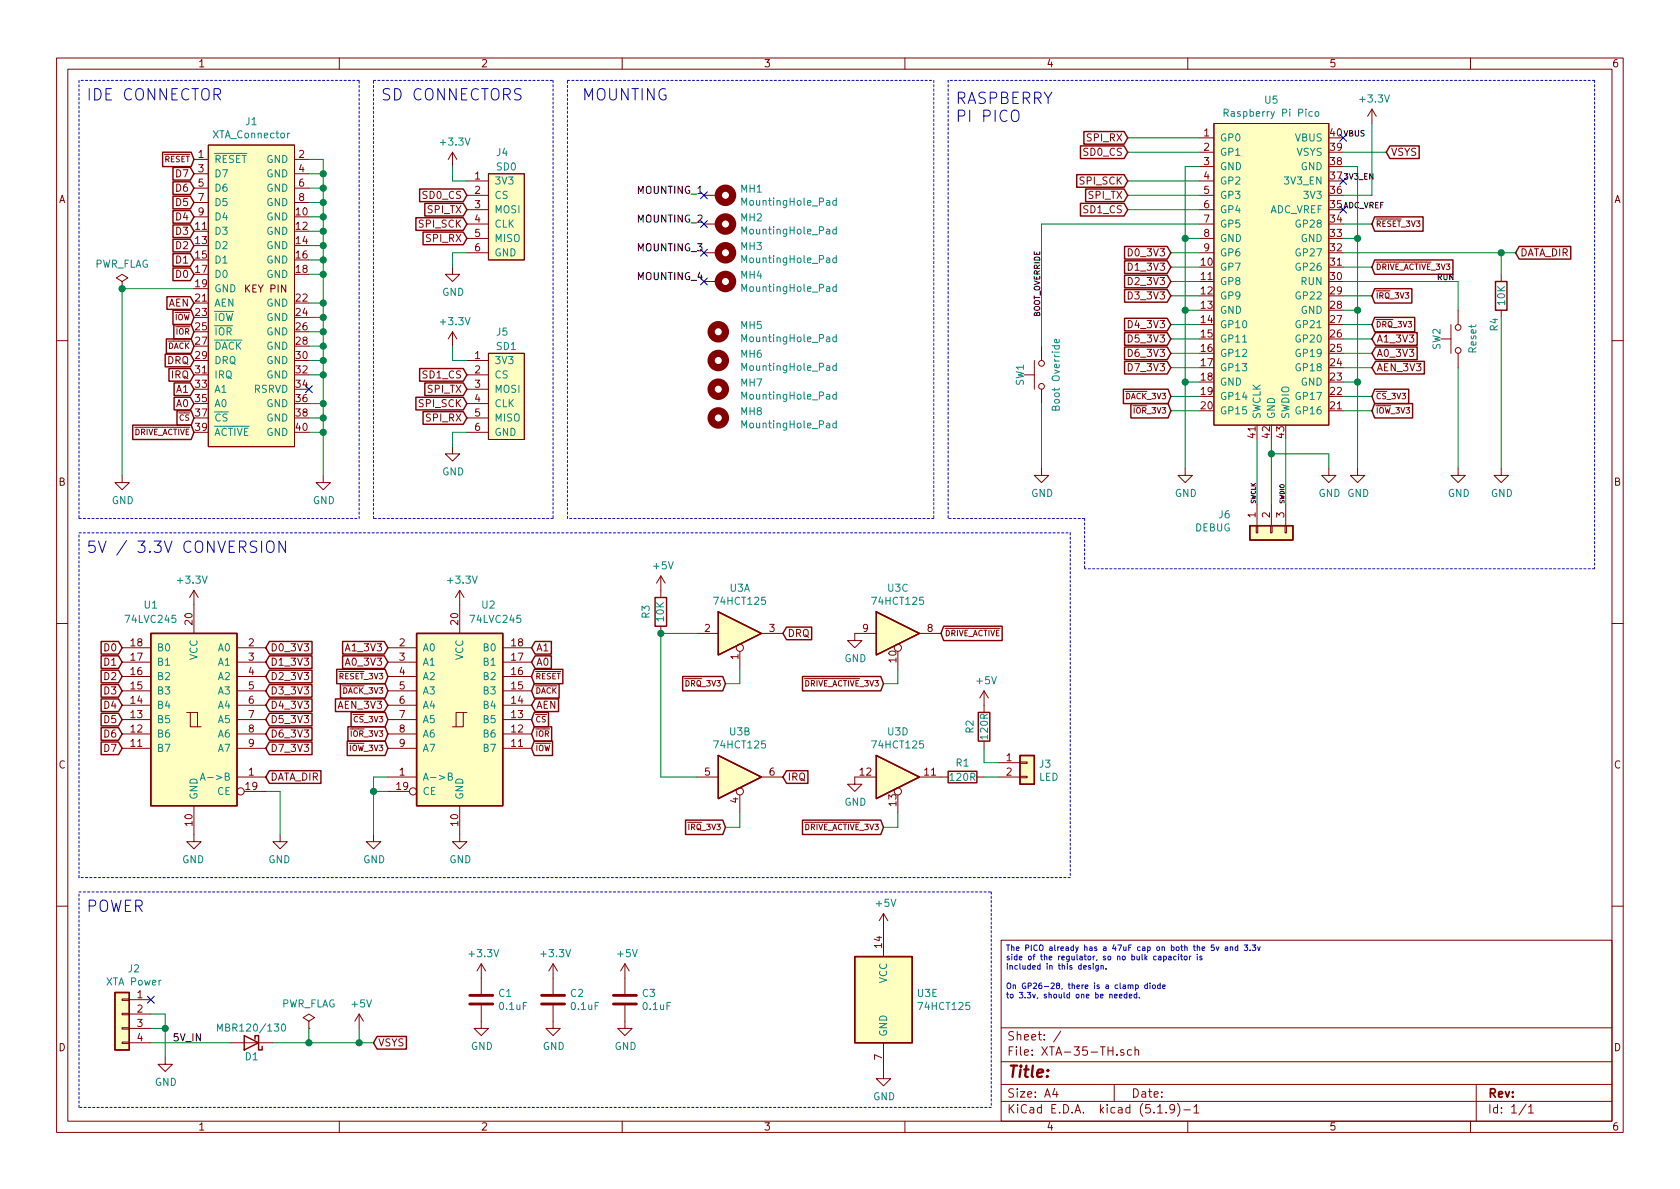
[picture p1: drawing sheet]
EESchema Schematic File Version 4
EELAYER 30 0
EELAYER END
$Descr A4 11693 8268
encoding utf-8
Sheet 1 1
Title ""
Date ""
Rev ""
Comp ""
Comment1 ""
Comment2 ""
Comment3 ""
Comment4 ""
$EndDescr
Wire Wire Line
	2250 3300 2250 3000
Wire Wire Line
	2250 1100 2150 1100
Wire Wire Line
	2150 1200 2250 1200
Connection ~ 2250 1200
Wire Wire Line
	2250 1200 2250 1100
Wire Wire Line
	2150 1300 2250 1300
Connection ~ 2250 1300
Wire Wire Line
	2250 1300 2250 1200
Wire Wire Line
	2150 1400 2250 1400
Connection ~ 2250 1400
Wire Wire Line
	2250 1400 2250 1300
Wire Wire Line
	2150 1500 2250 1500
Connection ~ 2250 1500
Wire Wire Line
	2250 1500 2250 1400
Wire Wire Line
	2150 1600 2250 1600
Connection ~ 2250 1600
Wire Wire Line
	2250 1600 2250 1500
Wire Wire Line
	2150 1700 2250 1700
Connection ~ 2250 1700
Wire Wire Line
	2250 1700 2250 1600
Wire Wire Line
	2150 1800 2250 1800
Connection ~ 2250 1800
Wire Wire Line
	2250 1800 2250 1700
Wire Wire Line
	2150 1900 2250 1900
Connection ~ 2250 1900
Wire Wire Line
	2250 1900 2250 1800
Wire Wire Line
	2150 2100 2250 2100
Connection ~ 2250 2100
Wire Wire Line
	2250 2100 2250 1900
Wire Wire Line
	2150 2200 2250 2200
Connection ~ 2250 2200
Wire Wire Line
	2250 2200 2250 2100
Wire Wire Line
	2150 2300 2250 2300
Connection ~ 2250 2300
Wire Wire Line
	2250 2300 2250 2200
Wire Wire Line
	2150 3000 2250 3000
Connection ~ 2250 3000
Wire Wire Line
	2250 3000 2250 2900
Wire Wire Line
	2150 2900 2250 2900
Connection ~ 2250 2900
Wire Wire Line
	2250 2900 2250 2800
Wire Wire Line
	2150 2800 2250 2800
Connection ~ 2250 2800
Wire Wire Line
	2150 2600 2250 2600
Connection ~ 2250 2600
Wire Wire Line
	2250 2600 2250 2500
Wire Wire Line
	2150 2500 2250 2500
Connection ~ 2250 2500
Wire Wire Line
	2250 2500 2250 2400
Wire Wire Line
	2150 2400 2250 2400
Connection ~ 2250 2400
Wire Wire Line
	2250 2400 2250 2300
Text GLabel 1350 2900 0    39   Input ~ 0
~CS
Text GLabel 1350 3000 0    39   Input ~ 0
~DRIVE_ACTIVE
Text GLabel 1350 2800 0    50   Input ~ 0
A0
Text GLabel 1350 2700 0    50   Input ~ 0
A1
Text GLabel 1350 1100 0    39   Input ~ 0
~RESET
Text GLabel 1350 1200 0    50   Input ~ 0
D7
Text GLabel 1350 1300 0    50   Input ~ 0
D6
Text GLabel 1350 1400 0    50   Input ~ 0
D5
Text GLabel 1350 1500 0    50   Input ~ 0
D4
Text GLabel 1350 1600 0    50   Input ~ 0
D3
Text GLabel 1350 1800 0    50   Input ~ 0
D1
Text GLabel 1350 1900 0    50   Input ~ 0
D0
Text GLabel 1350 1700 0    50   Input ~ 0
D2
$Comp
L power:GND #PWR0102
U 1 1
P 850 3300
F 0 "#PWR0102" H 850 3050 50  0001 C CNN
F 1 "GND" H 855 3127 50  0000 C CNN
F 2 "" H 850 3300 50  0001 C CNN
F 3 "" H 850 3300 50  0001 C CNN
	1    850  3300
	1    0    0    -1  
$EndComp
Wire Wire Line
	1350 2000 850  2000
Wire Wire Line
	850  2000 850  3300
Text GLabel 1350 2100 0    50   Input ~ 0
AEN
Text GLabel 1350 2200 0    39   Input ~ 0
~IOW
Text GLabel 1350 2300 0    39   Input ~ 0
~IOR
Text GLabel 1350 2400 0    39   Input ~ 0
~DACK
Text GLabel 1350 2500 0    50   Input ~ 0
DRQ
Text GLabel 1350 2600 0    50   Input ~ 0
IRQ
$Comp
L 00Custom:XTA_Connector J1
U 1 1
P 1750 2000
F 0 "J1" H 1750 3165 50  0000 C CNN
F 1 "XTA_Connector" H 1750 3074 50  0000 C CNN
F 2 "Connector_IDC:IDC-Header_2x20_P2.54mm_Horizontal" H 1750 3050 50  0001 C CNN
F 3 "" H 1750 3050 50  0001 C CNN
	1    1750 2000
	1    0    0    -1  
$EndComp
Wire Wire Line
	2250 2600 2250 2800
NoConn ~ 2150 2700
$Comp
L power:GND #PWR01
U 1 1
P 2250 3300
F 0 "#PWR01" H 2250 3050 50  0001 C CNN
F 1 "GND" H 2255 3127 50  0000 C CNN
F 2 "" H 2250 3300 50  0001 C CNN
F 3 "" H 2250 3300 50  0001 C CNN
	1    2250 3300
	1    0    0    -1  
$EndComp
$Comp
L 00Custom:RPI_PICO U5
U 1 1
P 8850 1850
F 0 "U5" H 8850 3015 50  0000 C CNN
F 1 "Raspberry Pi Pico" H 8850 2924 50  0000 C CNN
F 2 "Pico:RPi_Pico_SMD_TH" H 8850 2850 50  0001 C CNN
F 3 "" H 8850 2850 50  0001 C CNN
	1    8850 1850
	1    0    0    -1  
$EndComp
$Comp
L power:GND #PWR017
U 1 1
P 8250 3250
F 0 "#PWR017" H 8250 3000 50  0001 C CNN
F 1 "GND" H 8255 3077 50  0000 C CNN
F 2 "" H 8250 3250 50  0001 C CNN
F 3 "" H 8250 3250 50  0001 C CNN
	1    8250 3250
	1    0    0    -1  
$EndComp
$Comp
L power:GND #PWR019
U 1 1
P 9450 3250
F 0 "#PWR019" H 9450 3000 50  0001 C CNN
F 1 "GND" H 9455 3077 50  0000 C CNN
F 2 "" H 9450 3250 50  0001 C CNN
F 3 "" H 9450 3250 50  0001 C CNN
	1    9450 3250
	1    0    0    -1  
$EndComp
Wire Wire Line
	8250 3250 8250 2650
Wire Wire Line
	8250 1150 8350 1150
Wire Wire Line
	8350 1650 8250 1650
Connection ~ 8250 1650
Wire Wire Line
	8250 1650 8250 1150
Wire Wire Line
	8350 2150 8250 2150
Connection ~ 8250 2150
Wire Wire Line
	8250 2150 8250 1650
Wire Wire Line
	8350 2650 8250 2650
Connection ~ 8250 2650
Wire Wire Line
	8250 2650 8250 2150
Wire Wire Line
	9450 3250 9450 2650
Wire Wire Line
	9450 1150 9350 1150
Wire Wire Line
	9350 2650 9450 2650
Connection ~ 9450 2650
Wire Wire Line
	9450 2650 9450 2150
Wire Wire Line
	9350 2150 9450 2150
Connection ~ 9450 2150
Wire Wire Line
	9450 2150 9450 1650
Wire Wire Line
	9350 1650 9450 1650
Connection ~ 9450 1650
Wire Wire Line
	9450 1650 9450 1150
NoConn ~ 9350 950 
$Comp
L power:+3.3V #PWR020
U 1 1
P 9550 850
F 0 "#PWR020" H 9550 700 50  0001 C CNN
F 1 "+3.3V" H 9565 1023 50  0000 C CNN
F 2 "" H 9550 850 50  0001 C CNN
F 3 "" H 9550 850 50  0001 C CNN
	1    9550 850 
	1    0    0    -1  
$EndComp
Wire Wire Line
	9350 1350 9550 1350
Wire Wire Line
	9550 1350 9550 850 
NoConn ~ 9350 1250
NoConn ~ 9350 1450
$Comp
L Switch:SW_Push SW2
U 1 1
P 10150 2350
F 0 "SW2" H 10150 2500 50  0000 C CNN
F 1 "Reset" H 10150 2250 50  0000 C CNN
F 2 "Button_Switch_THT:SW_PUSH_6mm" H 10150 2550 50  0001 C CNN
F 3 "~" H 10150 2550 50  0001 C CNN
	1    10150 2350
	0    -1   1    0   
$EndComp
$Comp
L power:GND #PWR021
U 1 1
P 10150 3250
F 0 "#PWR021" H 10150 3000 50  0001 C CNN
F 1 "GND" H 10155 3077 50  0000 C CNN
F 2 "" H 10150 3250 50  0001 C CNN
F 3 "" H 10150 3250 50  0001 C CNN
	1    10150 3250
	1    0    0    -1  
$EndComp
Wire Wire Line
	10150 3250 10150 2550
Text GLabel 8150 1750 0    50   Input ~ 0
D0_3V3
Text GLabel 8150 1850 0    50   Input ~ 0
D1_3V3
Text GLabel 8150 1950 0    50   Input ~ 0
D2_3V3
Text GLabel 8150 2050 0    50   Input ~ 0
D3_3V3
Text GLabel 8150 2250 0    50   Input ~ 0
D4_3V3
Text GLabel 8150 2350 0    50   Input ~ 0
D5_3V3
Text GLabel 8150 2450 0    50   Input ~ 0
D6_3V3
Text GLabel 8150 2550 0    50   Input ~ 0
D7_3V3
Text GLabel 9550 2450 2    50   Input ~ 0
A0_3V3
Wire Wire Line
	8150 1950 8350 1950
Text GLabel 9550 2350 2    50   Input ~ 0
A1_3V3
Wire Wire Line
	8150 2050 8350 2050
Text Notes 7000 6950 0    39   ~ 0
On GP26-28, there is a clamp diode\nto 3.3v, should one be needed.
Wire Wire Line
	8150 2250 8350 2250
Text GLabel 9550 2550 2    50   Input ~ 0
AEN_3V3
Text GLabel 8150 2750 0    39   Input ~ 0
~DACK~_3V3
Text GLabel 9550 2250 2    39   Input ~ 0
~DRQ~_3V3
Text GLabel 9550 2050 2    39   Input ~ 0
~IRQ~_3V3
Text GLabel 8150 2850 0    39   Input ~ 0
~IOR~_3V3
Text GLabel 9550 2850 2    39   Input ~ 0
~IOW~_3V3
Text GLabel 9550 1550 2    39   Input ~ 0
~RESET~_3V3
Wire Wire Line
	8150 2350 8350 2350
Wire Wire Line
	8350 2450 8150 2450
Wire Wire Line
	8150 2550 8350 2550
Wire Wire Line
	9550 2550 9350 2550
Wire Wire Line
	8150 2850 8350 2850
Wire Wire Line
	8350 2750 8150 2750
Text GLabel 9550 2750 2    39   Input ~ 0
~CS~_3V3
Wire Wire Line
	9550 2850 9350 2850
$Comp
L 74xx:74LS245 U1
U 1 1
P 1350 5000
F 0 "U1" H 1650 5800 50  0000 C CNN
F 1 "74LVC245" H 1650 5700 50  0000 C CNN
F 2 "Package_DIP:DIP-20_W7.62mm_Socket" H 1350 5000 50  0001 C CNN
F 3 "http://www.ti.com/lit/gpn/sn74LS245" H 1350 5000 50  0001 C CNN
	1    1350 5000
	-1   0    0    -1  
$EndComp
$Comp
L 00Custom:74LS245_One_Way_Reverse U2
U 1 1
P 3200 5000
F 0 "U2" H 3400 5800 50  0000 C CNN
F 1 "74LVC245" H 3450 5700 50  0000 C CNN
F 2 "Package_DIP:DIP-20_W7.62mm_Socket" H 3200 5000 50  0001 C CNN
F 3 "http://www.ti.com/lit/gpn/sn74LS245" H 3200 5000 50  0001 C CNN
	1    3200 5000
	1    0    0    -1  
$EndComp
Text GLabel 1850 4500 2    50   Input ~ 0
D0_3V3
Text GLabel 1850 4600 2    50   Input ~ 0
D1_3V3
Text GLabel 1850 4700 2    50   Input ~ 0
D2_3V3
Text GLabel 1850 4800 2    50   Input ~ 0
D3_3V3
Text GLabel 1850 4900 2    50   Input ~ 0
D4_3V3
Text GLabel 1850 5000 2    50   Input ~ 0
D5_3V3
Text GLabel 1850 5100 2    50   Input ~ 0
D6_3V3
Text GLabel 1850 5200 2    50   Input ~ 0
D7_3V3
Text GLabel 850  5200 0    50   Input ~ 0
D7
Text GLabel 850  5100 0    50   Input ~ 0
D6
Text GLabel 850  5000 0    50   Input ~ 0
D5
Text GLabel 850  4900 0    50   Input ~ 0
D4
Text GLabel 850  4800 0    50   Input ~ 0
D3
Text GLabel 850  4600 0    50   Input ~ 0
D1
Text GLabel 850  4500 0    50   Input ~ 0
D0
Text GLabel 850  4700 0    50   Input ~ 0
D2
$Comp
L power:GND #PWR04
U 1 1
P 1350 5800
F 0 "#PWR04" H 1350 5550 50  0001 C CNN
F 1 "GND" H 1355 5627 50  0000 C CNN
F 2 "" H 1350 5800 50  0001 C CNN
F 3 "" H 1350 5800 50  0001 C CNN
	1    1350 5800
	-1   0    0    -1  
$EndComp
$Comp
L power:GND #PWR08
U 1 1
P 3200 5800
F 0 "#PWR08" H 3200 5550 50  0001 C CNN
F 1 "GND" H 3205 5627 50  0000 C CNN
F 2 "" H 3200 5800 50  0001 C CNN
F 3 "" H 3200 5800 50  0001 C CNN
	1    3200 5800
	1    0    0    -1  
$EndComp
$Comp
L power:+3.3V #PWR03
U 1 1
P 1350 4200
F 0 "#PWR03" H 1350 4050 50  0001 C CNN
F 1 "+3.3V" H 1365 4373 50  0000 C CNN
F 2 "" H 1350 4200 50  0001 C CNN
F 3 "" H 1350 4200 50  0001 C CNN
	1    1350 4200
	-1   0    0    -1  
$EndComp
$Comp
L power:+3.3V #PWR07
U 1 1
P 3200 4200
F 0 "#PWR07" H 3200 4050 50  0001 C CNN
F 1 "+3.3V" H 3215 4373 50  0000 C CNN
F 2 "" H 3200 4200 50  0001 C CNN
F 3 "" H 3200 4200 50  0001 C CNN
	1    3200 4200
	1    0    0    -1  
$EndComp
Text GLabel 5050 5750 0    39   Input ~ 0
~IRQ~_3V3
Text GLabel 2700 5100 0    39   Input ~ 0
~IOR~_3V3
Text GLabel 2700 5200 0    39   Input ~ 0
~IOW~_3V3
Text GLabel 3700 5100 2    39   Input ~ 0
~IOR
Text GLabel 3700 5200 2    39   Input ~ 0
~IOW
Text GLabel 3700 5000 2    39   Input ~ 0
~CS
Text GLabel 5450 5400 2    50   Input ~ 0
IRQ
$Comp
L power:GND #PWR06
U 1 1
P 2600 5800
F 0 "#PWR06" H 2600 5550 50  0001 C CNN
F 1 "GND" H 2605 5627 50  0000 C CNN
F 2 "" H 2600 5800 50  0001 C CNN
F 3 "" H 2600 5800 50  0001 C CNN
	1    2600 5800
	1    0    0    -1  
$EndComp
Wire Wire Line
	2700 5400 2600 5400
Wire Wire Line
	2600 5400 2600 5500
Wire Wire Line
	2700 5500 2600 5500
Connection ~ 2600 5500
Wire Wire Line
	2600 5500 2600 5800
$Comp
L power:GND #PWR02
U 1 1
P 1950 5800
F 0 "#PWR02" H 1950 5550 50  0001 C CNN
F 1 "GND" H 1955 5627 50  0000 C CNN
F 2 "" H 1950 5800 50  0001 C CNN
F 3 "" H 1950 5800 50  0001 C CNN
	1    1950 5800
	-1   0    0    -1  
$EndComp
Wire Wire Line
	1850 5500 1950 5500
Wire Wire Line
	1950 5500 1950 5800
Text GLabel 1850 5400 2    50   Input ~ 0
DATA_DIR
Text GLabel 2700 4700 0    39   Input ~ 0
~RESET~_3V3
Text GLabel 2700 5000 0    39   Input ~ 0
~CS~_3V3
Text GLabel 3700 4700 2    39   Input ~ 0
~RESET
Text GLabel 6550 4400 2    39   Input ~ 0
~DRIVE_ACTIVE
Wire Wire Line
	9550 2450 9350 2450
Text GLabel 6150 4750 0    39   Input ~ 0
~DRIVE_ACTIVE~_3V3
$Comp
L Device:R R1
U 1 1
P 6700 5400
F 0 "R1" V 6600 5400 50  0000 C CNN
F 1 "120R" V 6700 5400 50  0000 C CNN
F 2 "Resistor_SMD:R_1206_3216Metric" V 6630 5400 50  0001 C CNN
F 3 "~" H 6700 5400 50  0001 C CNN
F 4 "C17909" V 6700 5400 50  0001 C CNN "LCSC"
	1    6700 5400
	0    1    1    0   
$EndComp
$Comp
L Connector_Generic:Conn_01x02 J3
U 1 1
P 7150 5300
F 0 "J3" H 7230 5292 50  0000 L CNN
F 1 "LED" H 7230 5201 50  0000 L CNN
F 2 "Connector_PinHeader_2.54mm:PinHeader_1x02_P2.54mm_Horizontal" H 7150 5300 50  0001 C CNN
F 3 "~" H 7150 5300 50  0001 C CNN
	1    7150 5300
	1    0    0    -1  
$EndComp
$Comp
L Device:R R2
U 1 1
P 6850 5050
F 0 "R2" V 6750 5050 50  0000 C CNN
F 1 "120R" V 6850 5050 50  0000 C CNN
F 2 "Resistor_SMD:R_1206_3216Metric" V 6780 5050 50  0001 C CNN
F 3 "~" H 6850 5050 50  0001 C CNN
F 4 "C17909" V 6850 5050 50  0001 C CNN "LCSC"
	1    6850 5050
	1    0    0    -1  
$EndComp
Wire Wire Line
	6850 5200 6850 5300
Wire Wire Line
	6850 5300 6950 5300
Wire Wire Line
	6850 5400 6950 5400
Text GLabel 9650 1050 2    50   Input ~ 0
VSYS
Wire Wire Line
	9650 1050 9350 1050
$Comp
L power:+5V #PWR014
U 1 1
P 6150 6450
F 0 "#PWR014" H 6150 6300 50  0001 C CNN
F 1 "+5V" H 6165 6623 50  0000 C CNN
F 2 "" H 6150 6450 50  0001 C CNN
F 3 "" H 6150 6450 50  0001 C CNN
	1    6150 6450
	1    0    0    -1  
$EndComp
$Comp
L power:+5V #PWR016
U 1 1
P 6850 4900
F 0 "#PWR016" H 6850 4750 50  0001 C CNN
F 1 "+5V" H 6865 5073 50  0000 C CNN
F 2 "" H 6850 4900 50  0001 C CNN
F 3 "" H 6850 4900 50  0001 C CNN
	1    6850 4900
	1    0    0    -1  
$EndComp
$Comp
L 74xx:74LS125 U3
U 1 1
P 5150 4400
F 0 "U3" H 5150 4717 50  0000 C CNN
F 1 "74HCT125" H 5150 4626 50  0000 C CNN
F 2 "Package_DIP:DIP-14_W7.62mm_Socket" H 5150 4400 50  0001 C CNN
F 3 "http://www.ti.com/lit/gpn/sn74LS125" H 5150 4400 50  0001 C CNN
	1    5150 4400
	1    0    0    -1  
$EndComp
$Comp
L 74xx:74LS125 U3
U 2 1
P 5150 5400
F 0 "U3" H 5150 5717 50  0000 C CNN
F 1 "74HCT125" H 5150 5626 50  0000 C CNN
F 2 "Package_DIP:DIP-14_W7.62mm_Socket" H 5150 5400 50  0001 C CNN
F 3 "http://www.ti.com/lit/gpn/sn74LS125" H 5150 5400 50  0001 C CNN
	2    5150 5400
	1    0    0    -1  
$EndComp
$Comp
L 74xx:74LS125 U3
U 4 1
P 6250 5400
F 0 "U3" H 6250 5717 50  0000 C CNN
F 1 "74HCT125" H 6250 5626 50  0000 C CNN
F 2 "Package_DIP:DIP-14_W7.62mm_Socket" H 6250 5400 50  0001 C CNN
F 3 "http://www.ti.com/lit/gpn/sn74LS125" H 6250 5400 50  0001 C CNN
	4    6250 5400
	1    0    0    -1  
$EndComp
$Comp
L power:GND #PWR015
U 1 1
P 6150 7450
F 0 "#PWR015" H 6150 7200 50  0001 C CNN
F 1 "GND" H 6155 7277 50  0000 C CNN
F 2 "" H 6150 7450 50  0001 C CNN
F 3 "" H 6150 7450 50  0001 C CNN
	1    6150 7450
	1    0    0    -1  
$EndComp
Text GLabel 6150 5750 0    39   Input ~ 0
~DRIVE_ACTIVE~_3V3
Wire Wire Line
	5150 5650 5150 5750
Wire Wire Line
	5150 5750 5050 5750
$Comp
L power:GND #PWR013
U 1 1
P 5950 5400
F 0 "#PWR013" H 5950 5150 50  0001 C CNN
F 1 "GND" H 5955 5227 50  0000 C CNN
F 2 "" H 5950 5400 50  0001 C CNN
F 3 "" H 5950 5400 50  0001 C CNN
	1    5950 5400
	1    0    0    -1  
$EndComp
$Comp
L power:GND #PWR012
U 1 1
P 5950 4400
F 0 "#PWR012" H 5950 4150 50  0001 C CNN
F 1 "GND" H 5955 4227 50  0000 C CNN
F 2 "" H 5950 4400 50  0001 C CNN
F 3 "" H 5950 4400 50  0001 C CNN
	1    5950 4400
	1    0    0    -1  
$EndComp
Wire Wire Line
	6150 4750 6250 4750
Wire Wire Line
	6250 4750 6250 4650
Wire Wire Line
	6150 5750 6250 5750
Wire Wire Line
	6250 5750 6250 5650
Text GLabel 7850 950  0    50   Input ~ 0
SPI_RX
Text GLabel 7850 1350 0    50   Input ~ 0
SPI_TX
Text GLabel 7850 1250 0    50   Input ~ 0
SPI_SCK
$Comp
L Connector_Generic:Conn_01x03 J6
U 1 1
P 8850 3700
F 0 "J6" V 8722 3980 50  0000 L CNN
F 1 "DEBUG" V 8813 3980 50  0000 L CNN
F 2 "Connector_PinHeader_2.54mm:PinHeader_1x03_P2.54mm_Vertical" H 8850 3700 50  0001 C CNN
F 3 "~" H 8850 3700 50  0001 C CNN
	1    8850 3700
	0    -1   1    0   
$EndComp
Wire Wire Line
	8750 3050 8750 3500
Wire Wire Line
	8950 3050 8950 3500
Wire Wire Line
	8850 3500 8850 3150
Connection ~ 8850 3150
Wire Wire Line
	8850 3150 8850 3050
Wire Wire Line
	9550 2350 9350 2350
Wire Wire Line
	9550 2250 9350 2250
Wire Wire Line
	10550 1750 10450 1750
Wire Wire Line
	9550 2050 9350 2050
$Comp
L Device:C C1
U 1 1
P 3350 6950
F 0 "C1" H 3465 6996 50  0000 L CNN
F 1 "0.1uF" H 3465 6905 50  0000 L CNN
F 2 "Capacitor_SMD:C_1206_3216Metric" H 3388 6800 50  0001 C CNN
F 3 "~" H 3350 6950 50  0001 C CNN
F 4 " C24497" H 3350 6950 50  0001 C CNN "LCSC"
	1    3350 6950
	1    0    0    -1  
$EndComp
$Comp
L power:GND #PWR029
U 1 1
P 3350 7100
F 0 "#PWR029" H 3350 6850 50  0001 C CNN
F 1 "GND" H 3355 6927 50  0000 C CNN
F 2 "" H 3350 7100 50  0001 C CNN
F 3 "" H 3350 7100 50  0001 C CNN
	1    3350 7100
	1    0    0    -1  
$EndComp
$Comp
L power:+3.3V #PWR028
U 1 1
P 3350 6800
F 0 "#PWR028" H 3350 6650 50  0001 C CNN
F 1 "+3.3V" H 3365 6973 50  0000 C CNN
F 2 "" H 3350 6800 50  0001 C CNN
F 3 "" H 3350 6800 50  0001 C CNN
	1    3350 6800
	1    0    0    -1  
$EndComp
$Comp
L Device:C C2
U 1 1
P 3850 6950
F 0 "C2" H 3965 6996 50  0000 L CNN
F 1 "0.1uF" H 3965 6905 50  0000 L CNN
F 2 "Capacitor_SMD:C_1206_3216Metric" H 3888 6800 50  0001 C CNN
F 3 "~" H 3850 6950 50  0001 C CNN
F 4 " C24497" H 3850 6950 50  0001 C CNN "LCSC"
	1    3850 6950
	1    0    0    -1  
$EndComp
$Comp
L power:GND #PWR031
U 1 1
P 3850 7100
F 0 "#PWR031" H 3850 6850 50  0001 C CNN
F 1 "GND" H 3855 6927 50  0000 C CNN
F 2 "" H 3850 7100 50  0001 C CNN
F 3 "" H 3850 7100 50  0001 C CNN
	1    3850 7100
	1    0    0    -1  
$EndComp
$Comp
L power:+3.3V #PWR030
U 1 1
P 3850 6800
F 0 "#PWR030" H 3850 6650 50  0001 C CNN
F 1 "+3.3V" H 3865 6973 50  0000 C CNN
F 2 "" H 3850 6800 50  0001 C CNN
F 3 "" H 3850 6800 50  0001 C CNN
	1    3850 6800
	1    0    0    -1  
$EndComp
$Comp
L Device:C C3
U 1 1
P 4350 6950
F 0 "C3" H 4465 6996 50  0000 L CNN
F 1 "0.1uF" H 4465 6905 50  0000 L CNN
F 2 "Capacitor_SMD:C_1206_3216Metric" H 4388 6800 50  0001 C CNN
F 3 "~" H 4350 6950 50  0001 C CNN
F 4 " C24497" H 4350 6950 50  0001 C CNN "LCSC"
	1    4350 6950
	1    0    0    -1  
$EndComp
$Comp
L power:GND #PWR033
U 1 1
P 4350 7100
F 0 "#PWR033" H 4350 6850 50  0001 C CNN
F 1 "GND" H 4355 6927 50  0000 C CNN
F 2 "" H 4350 7100 50  0001 C CNN
F 3 "" H 4350 7100 50  0001 C CNN
	1    4350 7100
	1    0    0    -1  
$EndComp
$Comp
L power:+5V #PWR034
U 1 1
P 4350 6800
F 0 "#PWR034" H 4350 6650 50  0001 C CNN
F 1 "+5V" H 4365 6973 50  0000 C CNN
F 2 "" H 4350 6800 50  0001 C CNN
F 3 "" H 4350 6800 50  0001 C CNN
	1    4350 6800
	1    0    0    -1  
$EndComp
Wire Wire Line
	4600 4400 4850 4400
$Comp
L power:+5V #PWR09
U 1 1
P 4600 4100
F 0 "#PWR09" H 4600 3950 50  0001 C CNN
F 1 "+5V" H 4615 4273 50  0000 C CNN
F 2 "" H 4600 4100 50  0001 C CNN
F 3 "" H 4600 4100 50  0001 C CNN
	1    4600 4100
	1    0    0    -1  
$EndComp
Wire Wire Line
	5150 4750 5150 4650
Wire Wire Line
	5050 4750 5150 4750
$Comp
L 74xx:74LS125 U3
U 3 1
P 6250 4400
F 0 "U3" H 6250 4717 50  0000 C CNN
F 1 "74HCT125" H 6250 4626 50  0000 C CNN
F 2 "Package_DIP:DIP-14_W7.62mm_Socket" H 6250 4400 50  0001 C CNN
F 3 "http://www.ti.com/lit/gpn/sn74LS125" H 6250 4400 50  0001 C CNN
	3    6250 4400
	1    0    0    -1  
$EndComp
Text GLabel 5450 4400 2    50   Input ~ 0
DRQ
Text GLabel 5050 4750 0    39   Input ~ 0
~DRQ~_3V3
Wire Notes Line
	550  550  550  3600
Wire Notes Line
	550  3600 2500 3600
Wire Notes Line
	2500 3600 2500 550 
Wire Notes Line
	2500 550  550  550 
Text Notes 600  700  0    79   ~ 0
IDE CONNECTOR
Wire Notes Line
	11100 3950 7550 3950
Wire Notes Line
	11100 550  11100 3950
Wire Notes Line
	550  3700 7450 3700
Wire Notes Line
	7450 3700 7450 6100
Wire Notes Line
	7450 6100 550  6100
Wire Notes Line
	550  6100 550  3700
Text Notes 600  3850 0    79   ~ 0
5V / 3.3V CONVERSION
NoConn ~ 1050 6950
Wire Wire Line
	1150 7150 1150 7350
Connection ~ 1150 7150
Wire Wire Line
	1050 7150 1150 7150
Wire Wire Line
	1150 7050 1150 7150
Wire Wire Line
	1050 7050 1150 7050
$Comp
L power:GND #PWR05
U 1 1
P 1150 7350
F 0 "#PWR05" H 1150 7100 50  0001 C CNN
F 1 "GND" H 1155 7177 50  0000 C CNN
F 2 "" H 1150 7350 50  0001 C CNN
F 3 "" H 1150 7350 50  0001 C CNN
	1    1150 7350
	1    0    0    -1  
$EndComp
$Comp
L 74xx:74LS125 U3
U 5 1
P 6150 6950
F 0 "U3" H 6380 6996 50  0000 L CNN
F 1 "74HCT125" H 6380 6905 50  0000 L CNN
F 2 "Package_DIP:DIP-14_W7.62mm_Socket" H 6150 6950 50  0001 C CNN
F 3 "http://www.ti.com/lit/gpn/sn74LS125" H 6150 6950 50  0001 C CNN
	5    6150 6950
	1    0    0    -1  
$EndComp
Connection ~ 2500 7250
Wire Wire Line
	2600 7250 2500 7250
Text GLabel 2600 7250 2    50   Input ~ 0
VSYS
Wire Wire Line
	1900 7250 2150 7250
Wire Wire Line
	2500 7250 2500 7150
$Comp
L Device:D_Schottky D1
U 1 1
P 1750 7250
F 0 "D1" H 1800 7350 50  0000 R CNN
F 1 "MBR120/130" H 2000 7150 50  0000 R CNN
F 2 "Diode_SMD:D_SOD-123" H 1750 7250 50  0001 C CNN
F 3 "~" H 1750 7250 50  0001 C CNN
	1    1750 7250
	-1   0    0    1   
$EndComp
$Comp
L power:+5V #PWR011
U 1 1
P 2500 7150
F 0 "#PWR011" H 2500 7000 50  0001 C CNN
F 1 "+5V" H 2515 7323 50  0000 C CNN
F 2 "" H 2500 7150 50  0001 C CNN
F 3 "" H 2500 7150 50  0001 C CNN
	1    2500 7150
	1    0    0    -1  
$EndComp
Wire Notes Line
	6900 6200 6900 7700
Wire Notes Line
	6900 7700 550  7700
Wire Notes Line
	550  7700 550  6200
Wire Notes Line
	550  6200 6900 6200
Text Notes 600  6350 0    79   ~ 0
POWER
Text Notes 6650 850  0    79   ~ 0
RASPBERRY\nPI PICO
Wire Notes Line
	11100 550  6600 550 
Wire Notes Line
	6600 550  6600 3600
Wire Notes Line
	7550 3600 7550 3950
Text GLabel 7850 1050 0    50   Input ~ 0
SD0_CS
Text Notes 7000 6750 0    39   ~ 0
The PICO already has a 47uF cap on both the 5v and 3.3v\nside of the regulator, so no bulk capacitor is\nincluded in this design.
$Comp
L Connector_Generic:Conn_01x04 J2
U 1 1
P 850 7050
F 0 "J2" H 768 7367 50  0000 C CNN
F 1 "XTA Power" H 768 7276 50  0000 C CNN
F 2 "w_conn_pc:conn_hdd_15-24-4441" H 850 7050 50  0001 C CNN
F 3 "~" H 850 7050 50  0001 C CNN
	1    850  7050
	-1   0    0    -1  
$EndComp
Text GLabel 7850 1450 0    50   Input ~ 0
SD1_CS
$Comp
L 00Custom:SD_Board J4
U 1 1
P 3450 1450
F 0 "J4" H 3450 1850 50  0000 L CNN
F 1 "SD0" H 3450 1750 50  0000 L CNN
F 2 "00Common:SD_Board" H 3450 1450 50  0001 C CNN
F 3 "~" H 3450 1450 50  0001 C CNN
	1    3450 1450
	1    0    0    -1  
$EndComp
$Comp
L power:+3.3V #PWR0101
U 1 1
P 3150 1150
F 0 "#PWR0101" H 3150 1000 50  0001 C CNN
F 1 "+3.3V" H 3165 1323 50  0000 C CNN
F 2 "" H 3150 1150 50  0001 C CNN
F 3 "" H 3150 1150 50  0001 C CNN
	1    3150 1150
	1    0    0    -1  
$EndComp
Wire Wire Line
	3150 1150 3150 1250
Wire Wire Line
	3150 1250 3250 1250
Text GLabel 3250 1450 0    50   Input ~ 0
SPI_TX
Text GLabel 3250 1350 0    50   Input ~ 0
SD0_CS
Text GLabel 3250 1550 0    50   Input ~ 0
SPI_SCK
Text GLabel 3250 1650 0    50   Input ~ 0
SPI_RX
$Comp
L power:GND #PWR0103
U 1 1
P 3150 1850
F 0 "#PWR0103" H 3150 1600 50  0001 C CNN
F 1 "GND" H 3155 1677 50  0000 C CNN
F 2 "" H 3150 1850 50  0001 C CNN
F 3 "" H 3150 1850 50  0001 C CNN
	1    3150 1850
	1    0    0    -1  
$EndComp
Wire Wire Line
	3250 1750 3150 1750
Wire Wire Line
	3150 1750 3150 1850
$Comp
L 00Custom:SD_Board J5
U 1 1
P 3450 2700
F 0 "J5" H 3450 3100 50  0000 L CNN
F 1 "SD1" H 3450 3000 50  0000 L CNN
F 2 "00Common:SD_Board" H 3450 2700 50  0001 C CNN
F 3 "~" H 3450 2700 50  0001 C CNN
	1    3450 2700
	1    0    0    -1  
$EndComp
$Comp
L power:+3.3V #PWR0104
U 1 1
P 3150 2400
F 0 "#PWR0104" H 3150 2250 50  0001 C CNN
F 1 "+3.3V" H 3165 2573 50  0000 C CNN
F 2 "" H 3150 2400 50  0001 C CNN
F 3 "" H 3150 2400 50  0001 C CNN
	1    3150 2400
	1    0    0    -1  
$EndComp
Wire Wire Line
	3150 2400 3150 2500
Wire Wire Line
	3150 2500 3250 2500
Text GLabel 3250 2700 0    50   Input ~ 0
SPI_TX
Text GLabel 3250 2600 0    50   Input ~ 0
SD1_CS
Text GLabel 3250 2800 0    50   Input ~ 0
SPI_SCK
Text GLabel 3250 2900 0    50   Input ~ 0
SPI_RX
$Comp
L power:GND #PWR0105
U 1 1
P 3150 3100
F 0 "#PWR0105" H 3150 2850 50  0001 C CNN
F 1 "GND" H 3155 2927 50  0000 C CNN
F 2 "" H 3150 3100 50  0001 C CNN
F 3 "" H 3150 3100 50  0001 C CNN
	1    3150 3100
	1    0    0    -1  
$EndComp
Wire Wire Line
	3250 3000 3150 3000
Wire Wire Line
	3150 3000 3150 3100
$Comp
L power:GND #PWR0106
U 1 1
P 9250 3250
F 0 "#PWR0106" H 9250 3000 50  0001 C CNN
F 1 "GND" H 9255 3077 50  0000 C CNN
F 2 "" H 9250 3250 50  0001 C CNN
F 3 "" H 9250 3250 50  0001 C CNN
	1    9250 3250
	1    0    0    -1  
$EndComp
Wire Wire Line
	8850 3150 9250 3150
Wire Wire Line
	9250 3150 9250 3250
$Comp
L power:PWR_FLAG #FLG0101
U 1 1
P 850 2000
F 0 "#FLG0101" H 850 2075 50  0001 C CNN
F 1 "PWR_FLAG" H 850 2173 50  0000 C CNN
F 2 "" H 850 2000 50  0001 C CNN
F 3 "~" H 850 2000 50  0001 C CNN
	1    850  2000
	1    0    0    -1  
$EndComp
Connection ~ 850  2000
$Comp
L power:PWR_FLAG #FLG0102
U 1 1
P 2150 7150
F 0 "#FLG0102" H 2150 7225 50  0001 C CNN
F 1 "PWR_FLAG" H 2150 7323 50  0000 C CNN
F 2 "" H 2150 7150 50  0001 C CNN
F 3 "~" H 2150 7150 50  0001 C CNN
	1    2150 7150
	1    0    0    -1  
$EndComp
Wire Wire Line
	2150 7150 2150 7250
Wire Wire Line
	1050 7250 1600 7250
Connection ~ 2150 7250
Wire Wire Line
	2150 7250 2500 7250
Wire Notes Line
	2600 550  3850 550 
Wire Notes Line
	3850 550  3850 3600
Wire Notes Line
	3850 3600 2600 3600
Wire Notes Line
	2600 3600 2600 550 
Text Notes 2650 700  0    79   ~ 0
SD CONNECTORS
$Comp
L Device:R R3
U 1 1
P 4600 4250
F 0 "R3" V 4700 4250 50  0000 C CNN
F 1 "10K" V 4600 4250 50  0000 C CNN
F 2 "Resistor_SMD:R_1206_3216Metric" V 4530 4250 50  0001 C CNN
F 3 "~" H 4600 4250 50  0001 C CNN
F 4 "C17902" V 4600 4250 50  0001 C CNN "LCSC"
	1    4600 4250
	-1   0    0    1   
$EndComp
Wire Wire Line
	4600 4400 4600 5400
Wire Wire Line
	4600 5400 4850 5400
Connection ~ 4600 4400
$Comp
L Mechanical:MountingHole_Pad MH4
U 1 1
P 5000 1950
F 0 "MH4" V 4954 2100 50  0000 L CNN
F 1 "MountingHole_Pad" V 5045 2100 50  0000 L CNN
F 2 "00Common:Reinforcing_Ring_Partial" H 5000 1950 50  0001 C CNN
F 3 "~" H 5000 1950 50  0001 C CNN
	1    5000 1950
	0    1    1    0   
$EndComp
NoConn ~ 4900 1950
Text Label 4900 1950 2    50   ~ 0
MOUNTING_4
$Comp
L Mechanical:MountingHole_Pad MH3
U 1 1
P 5000 1750
F 0 "MH3" V 4954 1900 50  0000 L CNN
F 1 "MountingHole_Pad" V 5045 1900 50  0000 L CNN
F 2 "00Common:Reinforcing_Ring_Partial" H 5000 1750 50  0001 C CNN
F 3 "~" H 5000 1750 50  0001 C CNN
	1    5000 1750
	0    1    1    0   
$EndComp
NoConn ~ 4900 1750
Text Label 4900 1750 2    50   ~ 0
MOUNTING_3
$Comp
L Mechanical:MountingHole_Pad MH2
U 1 1
P 5000 1550
F 0 "MH2" V 4954 1700 50  0000 L CNN
F 1 "MountingHole_Pad" V 5045 1700 50  0000 L CNN
F 2 "00Common:Reinforcing_Ring_Partial" H 5000 1550 50  0001 C CNN
F 3 "~" H 5000 1550 50  0001 C CNN
	1    5000 1550
	0    1    1    0   
$EndComp
NoConn ~ 4900 1550
Text Label 4900 1550 2    50   ~ 0
MOUNTING_2
$Comp
L Mechanical:MountingHole_Pad MH1
U 1 1
P 5000 1350
F 0 "MH1" V 4954 1500 50  0000 L CNN
F 1 "MountingHole_Pad" V 5045 1500 50  0000 L CNN
F 2 "00Common:Reinforcing_Ring_Partial" H 5000 1350 50  0001 C CNN
F 3 "~" H 5000 1350 50  0001 C CNN
	1    5000 1350
	0    1    1    0   
$EndComp
NoConn ~ 4900 1350
Text Label 4900 1350 2    50   ~ 0
MOUNTING_1
$Comp
L Mechanical:MountingHole MH5
U 1 1
P 5000 2300
F 0 "MH5" V 4954 2450 50  0000 L CNN
F 1 "MountingHole_Pad" V 5045 2450 50  0000 L CNN
F 2 "MountingHole:MountingHole_3.2mm_M3_Pad" H 5000 2300 50  0001 C CNN
F 3 "~" H 5000 2300 50  0001 C CNN
	1    5000 2300
	0    1    1    0   
$EndComp
$Comp
L Mechanical:MountingHole MH6
U 1 1
P 5000 2500
F 0 "MH6" V 4954 2650 50  0000 L CNN
F 1 "MountingHole_Pad" V 5045 2650 50  0000 L CNN
F 2 "MountingHole:MountingHole_3.2mm_M3_Pad" H 5000 2500 50  0001 C CNN
F 3 "~" H 5000 2500 50  0001 C CNN
	1    5000 2500
	0    1    1    0   
$EndComp
$Comp
L Mechanical:MountingHole MH7
U 1 1
P 5000 2700
F 0 "MH7" V 4954 2850 50  0000 L CNN
F 1 "MountingHole_Pad" V 5045 2850 50  0000 L CNN
F 2 "MountingHole:MountingHole_3.2mm_M3_Pad" H 5000 2700 50  0001 C CNN
F 3 "~" H 5000 2700 50  0001 C CNN
	1    5000 2700
	0    1    1    0   
$EndComp
$Comp
L Mechanical:MountingHole MH8
U 1 1
P 5000 2900
F 0 "MH8" V 4954 3050 50  0000 L CNN
F 1 "MountingHole_Pad" V 5045 3050 50  0000 L CNN
F 2 "MountingHole:MountingHole_3.2mm_M3_Pad" H 5000 2900 50  0001 C CNN
F 3 "~" H 5000 2900 50  0001 C CNN
	1    5000 2900
	0    1    1    0   
$EndComp
Wire Notes Line
	3950 550  6500 550 
Wire Notes Line
	6500 550  6500 3600
Wire Notes Line
	3950 3600 3950 550 
Text Notes 4050 700  0    79   ~ 0
MOUNTING
Wire Wire Line
	9350 1550 9550 1550
Wire Wire Line
	9350 2750 9550 2750
Text Label 9350 1450 0    39   ~ 0
ADC_VREF
Text Label 9350 1250 0    39   ~ 0
3V3_EN
Text GLabel 2700 4500 0    50   Input ~ 0
A1_3V3
Text GLabel 2700 4600 0    50   Input ~ 0
A0_3V3
Text GLabel 2700 4800 0    39   Input ~ 0
~DACK~_3V3
Text GLabel 2700 4900 0    50   Input ~ 0
AEN_3V3
Text GLabel 3700 4500 2    50   Input ~ 0
A1
Text GLabel 3700 4900 2    50   Input ~ 0
AEN
Text GLabel 3700 4800 2    39   Input ~ 0
~DACK
Text Label 1200 7250 0    50   ~ 0
5V_IN
Text Label 8950 3500 1    30   ~ 0
SWDIO
Text Label 8750 3500 1    30   ~ 0
SWCLK
Wire Wire Line
	10150 2150 10150 1950
Wire Wire Line
	9350 1950 10150 1950
Wire Wire Line
	7850 1050 8350 1050
Wire Wire Line
	7850 950  8350 950 
Wire Wire Line
	9350 1850 9550 1850
Text GLabel 3700 4600 2    50   Input ~ 0
A0
Text GLabel 9550 1850 2    39   Input ~ 0
~DRIVE_ACTIVE~_3V3
Wire Wire Line
	7850 1450 8350 1450
Text Label 9350 950  0    39   ~ 0
VBUS
Text Label 7250 2200 1    39   ~ 0
BOOT_OVERRIDE
$Comp
L power:GND #PWR0108
U 1 1
P 7250 3250
F 0 "#PWR0108" H 7250 3000 50  0001 C CNN
F 1 "GND" H 7255 3077 50  0000 C CNN
F 2 "" H 7250 3250 50  0001 C CNN
F 3 "" H 7250 3250 50  0001 C CNN
	1    7250 3250
	1    0    0    -1  
$EndComp
Wire Wire Line
	7250 2800 7250 3250
$Comp
L Switch:SW_Push SW1
U 1 1
P 7250 2600
F 0 "SW1" H 7250 2750 50  0000 C CNN
F 1 "Boot Override" H 7250 2500 50  0000 C CNN
F 2 "Button_Switch_THT:SW_PUSH_6mm" H 7250 2800 50  0001 C CNN
F 3 "~" H 7250 2800 50  0001 C CNN
	1    7250 2600
	0    -1   1    0   
$EndComp
$Comp
L Device:R R4
U 1 1
P 10450 2050
F 0 "R4" V 10400 1850 50  0000 C CNN
F 1 "10K" V 10450 2050 50  0000 C CNN
F 2 "Resistor_SMD:R_1206_3216Metric" V 10380 2050 50  0001 C CNN
F 3 "~" H 10450 2050 50  0001 C CNN
F 4 "C17902" V 10450 2050 50  0001 C CNN "LCSC"
	1    10450 2050
	1    0    0    -1  
$EndComp
Wire Wire Line
	10450 2200 10450 3250
Wire Wire Line
	10450 1900 10450 1750
$Comp
L power:GND #PWR010
U 1 1
P 10450 3250
F 0 "#PWR010" H 10450 3000 50  0001 C CNN
F 1 "GND" H 10455 3077 50  0000 C CNN
F 2 "" H 10450 3250 50  0001 C CNN
F 3 "" H 10450 3250 50  0001 C CNN
	1    10450 3250
	1    0    0    -1  
$EndComp
Text GLabel 10550 1750 2    50   Input ~ 0
DATA_DIR
Wire Notes Line
	7550 3600 6600 3600
Wire Notes Line
	6500 3600 3950 3600
Wire Wire Line
	8150 1750 8350 1750
Wire Wire Line
	8150 1850 8350 1850
Wire Wire Line
	7850 1350 8350 1350
Wire Wire Line
	7850 1250 8350 1250
Wire Wire Line
	7250 1550 7250 2400
Wire Wire Line
	7250 1550 8350 1550
Connection ~ 10450 1750
Wire Wire Line
	10450 1750 9350 1750
Text Label 10000 1950 0    39   ~ 0
RUN
$EndSCHEMATC
